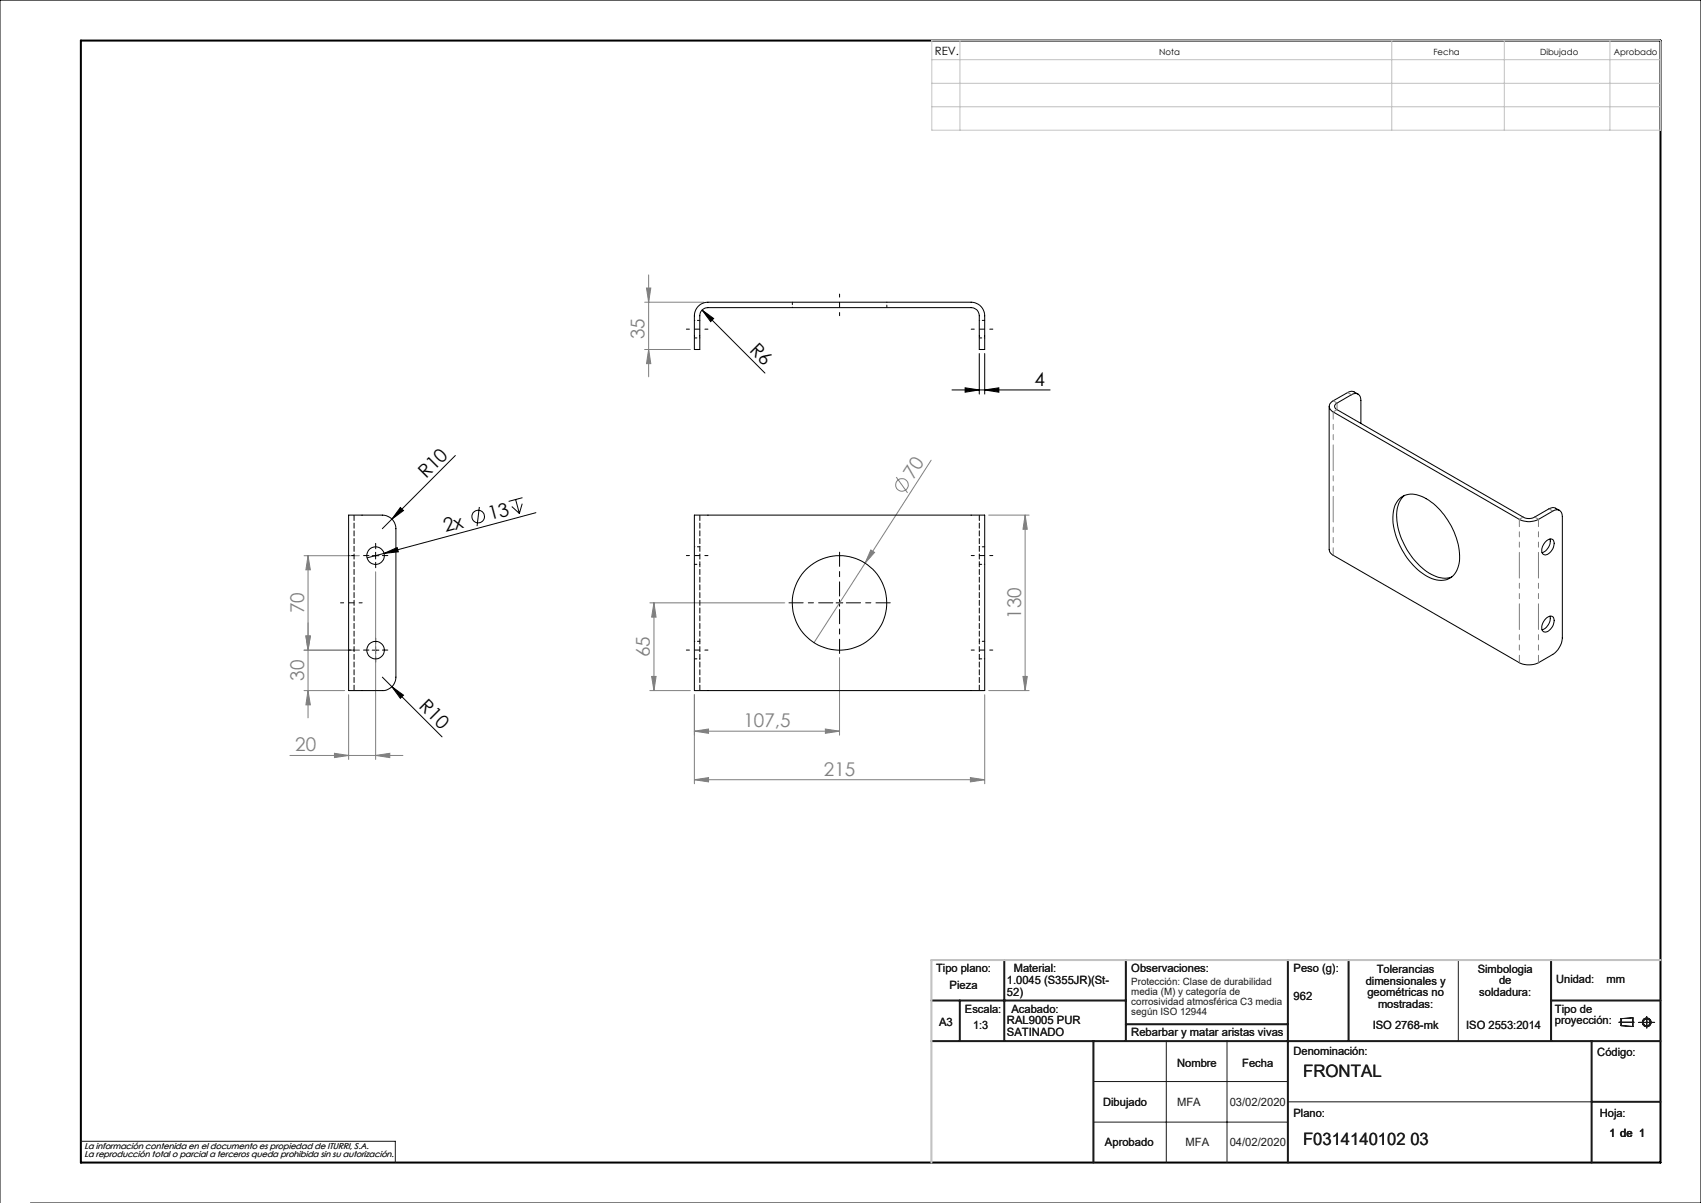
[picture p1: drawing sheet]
<svg xmlns="http://www.w3.org/2000/svg" width="420mm" height="297mm" viewBox="0 0 420 297" stroke-linecap="round" stroke-linejoin="round" font-family="sans-serif">
<g fill="none" stroke="#191924" stroke-width=".25">
<path d="M360.1 237v20M288 257v30M303 257v30M399.7 252.4h3.8M400.3 251.5l2.9-.2v2.1l-2.9-.2zM404.6 252.4h4M406.6 251v2.8M270 267h48M270 277h48M318 272h75M20 281.8h77.6v5.2"/>
<circle cx="406.6" cy="252.4" r=".86"/>
<circle cx="406.6" cy="252.4" r="1.07"/>
</g>
<g fill="none" stroke="#000" stroke-width=".25">
<path d="M173.4 76.5l2.8 2.1-.7 .8zM173.4 76.5l15.5 15.6M235.1 96.3h24.2M238.3 95.7l3.5 .6-3.5 .5zM241.8 87.3v10M243.1 96.3l3.5-.6v1.1zM243.1 87.3v10M112.4 112.5l-15.6 15.7M91.9 137.2h1.7M92.7 136.3v1.7M94.8 136.6l3.3-1.4 .3 1zM94.8 136.6l-4.1 1.1"/>
<path d="M96.8 128.2l-2.4 2.3M98.8 125.3l.8 .7-2.8 2.2zM118.4 125.2l-.6 4.7M126.4 125.1l1.8 1.6M127.3 123.3l.9 3.4M128.9 124.4l-.7 2.3M129 122.9l-3.4 .9M132.3 126.6l-37.5 10M92.7 159.7v1.7M206.4 148.8h1.7M207.3 148v1.7M91.9 160.5h1.7"/>
<path d="M94.4 167.2l14.7 14.7M96.8 169.5l2.8 2.1-.8 .8zM0 297v-297h420v297h-412.5"/>
<circle cx="118.1" cy="127.5" r="1.55"/>
</g>
<path d="M20 10h390v277h-390z" fill="none" stroke="#000" stroke-width=".5"/>
<g fill="none" stroke="#191924" stroke-width=".5">
<path d="M248 237v20M278 237v20M318 237v50M333 237v20M383 237v20M230 257h180M230 247h48M237 247v10M270 257v30M278 252.9h40M383 247h27M393 257v30"/>
<path d="M393 272h17"/>
</g>
<path d="M230.1 10h179.9v22.1h-179.9zM230.1 14.7h179.9M237 10v22.1M343.6 10v22.1M371.4 10v22.1M397.5 10v22.1M230.1 20.6h179.9M230.1 26.3h179.9" fill="none" stroke="#c0c0c0" stroke-width=".25"/>
<path d="M410 237h-180v50" fill="none" stroke="#c0c0c0" stroke-width=".5"/>
<g fill="none" stroke="#808080" stroke-width=".25">
<path d="M159.2 74.6h14.6M159.6 71.1h1.1l-.5 3.5zM160.2 67.9v25.1M159.2 86.3h11.3M160.2 86.3l.5 3.5h-1.1zM221.3 117.8l2.8 3.9M229.9 113.6l-16.3 25.4M75.1 137.2h13.6M76.1 137.2v40M76.1 137.2l.5 3.5h-1.1zM213.6 139l-12.6 19.7M215 135.8l.9 .6-2.3 2.6z"/>
<path d="M244.1 127.2h10M253.1 127.2l.5 3.5h-1zM253.1 127.2v43.3M75.5 157h1.1l-.5 3.5zM92.7 141.2v46.3M160.4 148.8h33.4M161.5 148.8l.5 3.6h-1.1zM161.5 148.8v21.7M75.1 160.5h13.6M75.1 170.5h10M76.1 170.5l.5 3.5h-1.1zM86.1 171.5v16"/>
<path d="M160.4 170.5h10.1M160.9 167h1.1l-.5 3.5zM171.4 171.5v22M203.8 180l3.5 .5-3.5 .5zM207.3 162.3v19.2M243.1 171.5v22M244.1 170.5h10M252.6 167h1l-.5 3.5zM71.6 186.5h27.9M82.6 186l3.5 .5-3.5 .5zM92.7 186.5l3.5-.5v1zM171.4 192.5l3.5-.5v1z"/>
<path d="M171.4 180.5l3.5-.5v1zM171.4 192.5h71.7M171.4 180.5h35.9M239.6 192l3.5 .5-3.5 .5z"/>
<circle cx="222.7" cy="119.7" r="1.55"/>
</g>
<path d="M207.3 72.6v5.3M174.8 81.3h-5.3M245.1 81.3h-5.3M174.8 137.2h-5.3M245.1 137.2h-5.3M84.1 148.8h5.3M174.8 160.5h-5.3M245.1 160.5h-5.3" fill="none" stroke="#000" stroke-width=".25" stroke-dasharray="15.2 1.3 1.3 1.3" stroke-dashoffset="14.5"/>
<path d="M91.1 137.2h-1.3M92.8 135.5v-1.3M92.8 138.8v1.4M94.4 137.2h1.4M92.8 158.8v-1.3M91.1 160.5h-1.3M92.8 162.2v1.3M94.4 160.5h1.4" fill="none" stroke="#000" stroke-width=".25" stroke-dasharray="15.2 1.3 1.3 1.3"/>
<path d="M205.6 148.8h-10.8M207.3 147.2v-10.9M207.3 150.5v10.8M209 148.8h10.8" fill="none" stroke="#000" stroke-width=".25" stroke-dasharray="15.2 1.3 1.3 1.3" stroke-dashoffset="11.7"/>
<g fill="#000">
<path d="M173.4 76.5l2.8 2.1-.7 .8zM94.8 136.6l3.3-1.4 .3 1zM98.8 125.3l.8 .7-2.8 2.2zM96.8 169.5l2.8 2.1-.8 .8z"/>
<path d="M238.3 95.7l3.5 .6-3.5 .5zM243.1 96.3l3.5-.6v1.1z"/>
</g>
<g fill="#808080">
<path d="M215 135.8l.9 .6-2.3 2.6z"/>
<path d="M171.4 192.5l3.5-.5v1zM239.6 192l3.5 .5-3.5 .5z"/>
<path d="M171.4 180.5l3.5-.5v1zM203.8 180l3.5 .5-3.5 .5z"/>
<path d="M82.6 186l3.5 .5-3.5 .5zM92.7 186.5l3.5-.5v1z"/>
<path d="M75.5 157h1.1l-.5 3.5zM76.1 137.2l.5 3.5h-1.1z"/>
<path d="M76.1 170.5l.5 3.5h-1.1zM75.5 157h1.1l-.5 3.5z"/>
<path d="M159.6 71.1h1.1l-.5 3.5zM160.2 86.3l.5 3.5h-1.1zM253.1 127.2l.5 3.5h-1zM252.6 167h1l-.5 3.5zM161.5 148.8l.5 3.6h-1.1zM160.9 167h1.1l-.5 3.5z"/>
</g>
<g fill="none" stroke="#000" stroke-width=".25">
<path d="M172.3 75.8l1.1-.9 1.4-.3h65a3.4 3.4 0 0 1 3.3 3.4v8.3h-1.3v-8.3a1.97 1.97 0 0 0-2-2.1h-65a1.97 1.97 0 0 0-2 2.1v8.3h-1.3v-8.8l.3-1zM335.3 97.3l-1-.6h-.9l-4.2 2.3a1.47 1.47 0 0 0-1 1.3 1.47 1.47 0 0 0 1 1.4l45.9 26.5a5.2 5.2 0 0 0 4.8 0l3.5-2a1.44 1.44 0 0 1 1.7-.2 1.44 1.44 0 0 1 .7 1.5v30a5.4 5.4 0 0 1-2.4 4.1l-3.5 2a5.5 5.5 0 0 1-4.8 0l-45.9-26.5-.8-.7-.2-.7v-35.4M336 104.6v-5.8a1.44 1.44 0 0 0-.7-1.5 1.44 1.44 0 0 0-1.6 .2l-3.6 2a.85 .85 0 0 0-.6 .8 .85 .85 0 0 0 .6 .8l46 26.6a2.96 2.96 0 0 0 2.8 0l4.2-2.3h.9l1.1 .6M86.1 127.2h8.3a3.4 3.4 0 0 1 3.4 3.3v36.7a3.3 3.3 0 0 1-3.4 3.3h-8.3zM171.5 127.2h71.6v43.3h-71.6zM345.3 123.4a4.9 4.9 0 0 1 6.3-.6 17.4 17.4 0 0 1 8.7 16.4 4.7 4.7 0 0 1-7.3 3.4 17.8 17.8 0 0 1-9-15.5l.5-2.4zM346.8 122.3a7.1 7.1 0 0 0-1.8 7 18.1 18.1 0 0 0 9 12.8 5.6 5.6 0 0 0 4.5 .3M381.8 133.5a1.09 1.09 0 0 1 1.6-.3 1.09 1.09 0 0 1 .2 1.6 2.7 2.7 0 0 1-2.2 2.2 1.46 1.46 0 0 1-.4-2.3zM382.7 133.1a3.1 3.1 0 0 1-1.9 3.4M381.6 152.8a1.27 1.27 0 0 1 2-.3 2.78 2.78 0 0 1-2.2 3.5 1.46 1.46 0 0 1-.4-2.3zM382.7 152.1a3.1 3.1 0 0 1-1.9 3.4"/>
<circle cx="92.7" cy="137.2" r="2.17"/>
<circle cx="207.3" cy="148.9" r="11.7"/>
<circle cx="92.7" cy="160.5" r="2.16"/>
</g>
<g fill="none" stroke="#000" stroke-width=".25" stroke-dasharray="1.3 .6" stroke-dashoffset=".7">
<path d="M172.8 79.1h-1.3M195.6 74.6v1.3M219 75.9v-1.3M243.1 79.1h-1.3M171.5 83.4h1.3M241.8 83.4h1.3M87.4 137.2h-1.3M171.5 139.3h1.3M172.8 135h-1.3M241.8 139.3h1.3M243.1 135h-1.3M172.8 158.3h-1.3"/>
<path d="M243.1 158.3h-1.3M86.1 160.5h1.3M171.5 162.7h1.3M241.8 162.7h1.3"/>
</g>
<path d="M241.8 127.2v43.3M87.4 170.5v-43.3M172.8 170.5v-43.3" fill="none" stroke="#000" stroke-width=".25" stroke-dasharray="1.3 .6" stroke-dashoffset="-.1"/>
<path d="M329.2 101.7v35.4M375.2 163.6v-35.4M379.9 163.6v-35.4" fill="none" stroke="#808080" stroke-width=".25" stroke-dasharray="6.3 1.3 1.3 1.3 1.3 1.3" stroke-dashoffset="4.5"/>
<path d="M330.1 99.5l-.9-.6M333.7 97.5l-1-.6M330.1 101.1l-.9 .6M330.1 101.1v-1.6M376.1 127.7l-.9 .5M378.9 127.7l1 .5M383.4 126.2l-.9-.6" fill="none" stroke="#808080" stroke-width=".25" stroke-dasharray="6.3 1.3 1.3 1.3 1.3 1.3"/>
<g font-size="4.7" fill="#808080">
<text x="159.2" y="83.8" transform="rotate(-90 159.2 83.8)">35</text>
<text x="225.5" y="118.5" transform="rotate(-57 225.5 118.5)">70</text>
<text x="75.1" y="151.4" transform="rotate(-90 75.1 151.4)">70</text>
<text x="252.1" y="152.7" transform="rotate(-90 252.1 152.7)">130</text>
<text x="160.5" y="162.2" transform="rotate(-90 160.5 162.2)">65</text>
<text x="75.1" y="168.1" transform="rotate(-90 75.1 168.1)">30</text>
<text x="183.6" y="179.5">107,5</text>
<text x="72.9" y="185.5">20</text>
<text x="203.4" y="191.5">215</text>
</g>
<g font-size="4.7">
<text x="184.9" y="86.6" transform="rotate(45 184.9 86.6)">R6</text>
<text x="255.4" y="95.3">4</text>
<text x="105.2" y="118.3" transform="rotate(-45 105.2 118.3)">R10</text>
<text x="110" y="131.4" transform="rotate(-15 110 131.4)">2x</text>
<text x="121" y="128.5" transform="rotate(-15 121 128.5)">13</text>
<text x="103.3" y="174.6" transform="rotate(45 103.3 174.6)">R10</text>
</g>
<g font-size="4.2" fill="#191924">
<text x="321.7" y="265.9">FRONTAL</text>
<text x="321.7" y="282.8">F0314140102 03</text>
</g>
<text font-size="2.8" x="230.8" y="13.6">REV.</text>
<g font-size="2.8" fill="#191924">
<text x="231.1" y="239.9">Tipo plano:</text>
<text x="250.3" y="239.9">Material:</text>
<text x="279.3" y="239.9">Observaciones:</text>
<text x="319.4" y="239.9">Peso (g):</text>
<text x="234.5" y="244.1">Pieza</text>
<text x="248.6" y="243">1.0045 (S355JR)(St-</text>
<text x="248.6" y="245.8">52)</text>
<text x="337.2" y="243.1">dimensionales y</text>
<text x="337.6" y="246">geométricas no</text>
<text x="339.9" y="240.3">Tolerancias</text>
<text x="364.9" y="240.2">Simbologia</text>
<text x="365.3" y="245.9">soldadura:</text>
<text x="370.1" y="243">de</text>
<text x="384.2" y="242.7">Unidad:</text>
<text x="396.7" y="242.7">mm</text>
<text x="238.3" y="250">Escala:</text>
<text x="249.7" y="250">Acabado:</text>
<text x="319.4" y="246.9">962</text>
<text x="340.2" y="248.8">mostradas:</text>
<text x="383.9" y="250">Tipo de</text>
<text x="231.9" y="253.4">A3</text>
<text x="240.3" y="254">1:3</text>
<text x="248.6" y="252.9">RAL9005 PUR</text>
<text x="248.6" y="255.7">SATINADO</text>
<text x="279.3" y="255.7">Rebarbar y matar aristas vivas</text>
<text x="338.9" y="254">ISO 2768-mk</text>
<text x="362" y="254">ISO 2553:2014</text>
<text x="383.9" y="252.8">proyección:</text>
<text x="290.6" y="263.3">Nombre</text>
<text x="306.7" y="263.3">Fecha</text>
<text x="319.4" y="260.6">Denominación:</text>
<text x="394.4" y="260.6">Código:</text>
<text x="272.4" y="273">Dibujado</text>
<text x="290.6" y="273">MFA</text>
<text x="303.6" y="273">03/02/2020</text>
<text x="319.4" y="275.8">Plano:</text>
<text x="395" y="275.8">Hoja:</text>
<text x="397.4" y="280.6">1 de 1</text>
<text x="272.8" y="282.8">Aprobado</text>
<text x="292.7" y="282.8">MFA</text>
<text x="303.6" y="282.8">04/02/2020</text>
</g>
<g font-size="2.5" fill="#191924">
<text x="279.3" y="243.1">Protección: Clase de durabilidad</text>
<text x="279.3" y="245.6">media (M) y categoría de</text>
<text x="279.3" y="248">corrosividad atmosférica C3 media</text>
<text x="279.3" y="250.5">según ISO 12944</text>
</g>
<g font-size="2.1">
<text x="286.2" y="13.6">Nota</text>
<text x="353.9" y="13.6">Fecha</text>
<text x="380.3" y="13.6">Dibujado</text>
<text x="398.5" y="13.6">Aprobado</text>
</g>
<g font-size="2.1" fill="#191924">
<text x="20.8" y="283.7">La información contenida en el documento es propiedad de ITURRI, S.A.</text>
<text x="20.8" y="285.7">La reproducción total o parcial a terceros queda prohibida sin su autorización.</text>
</g>
</svg>
